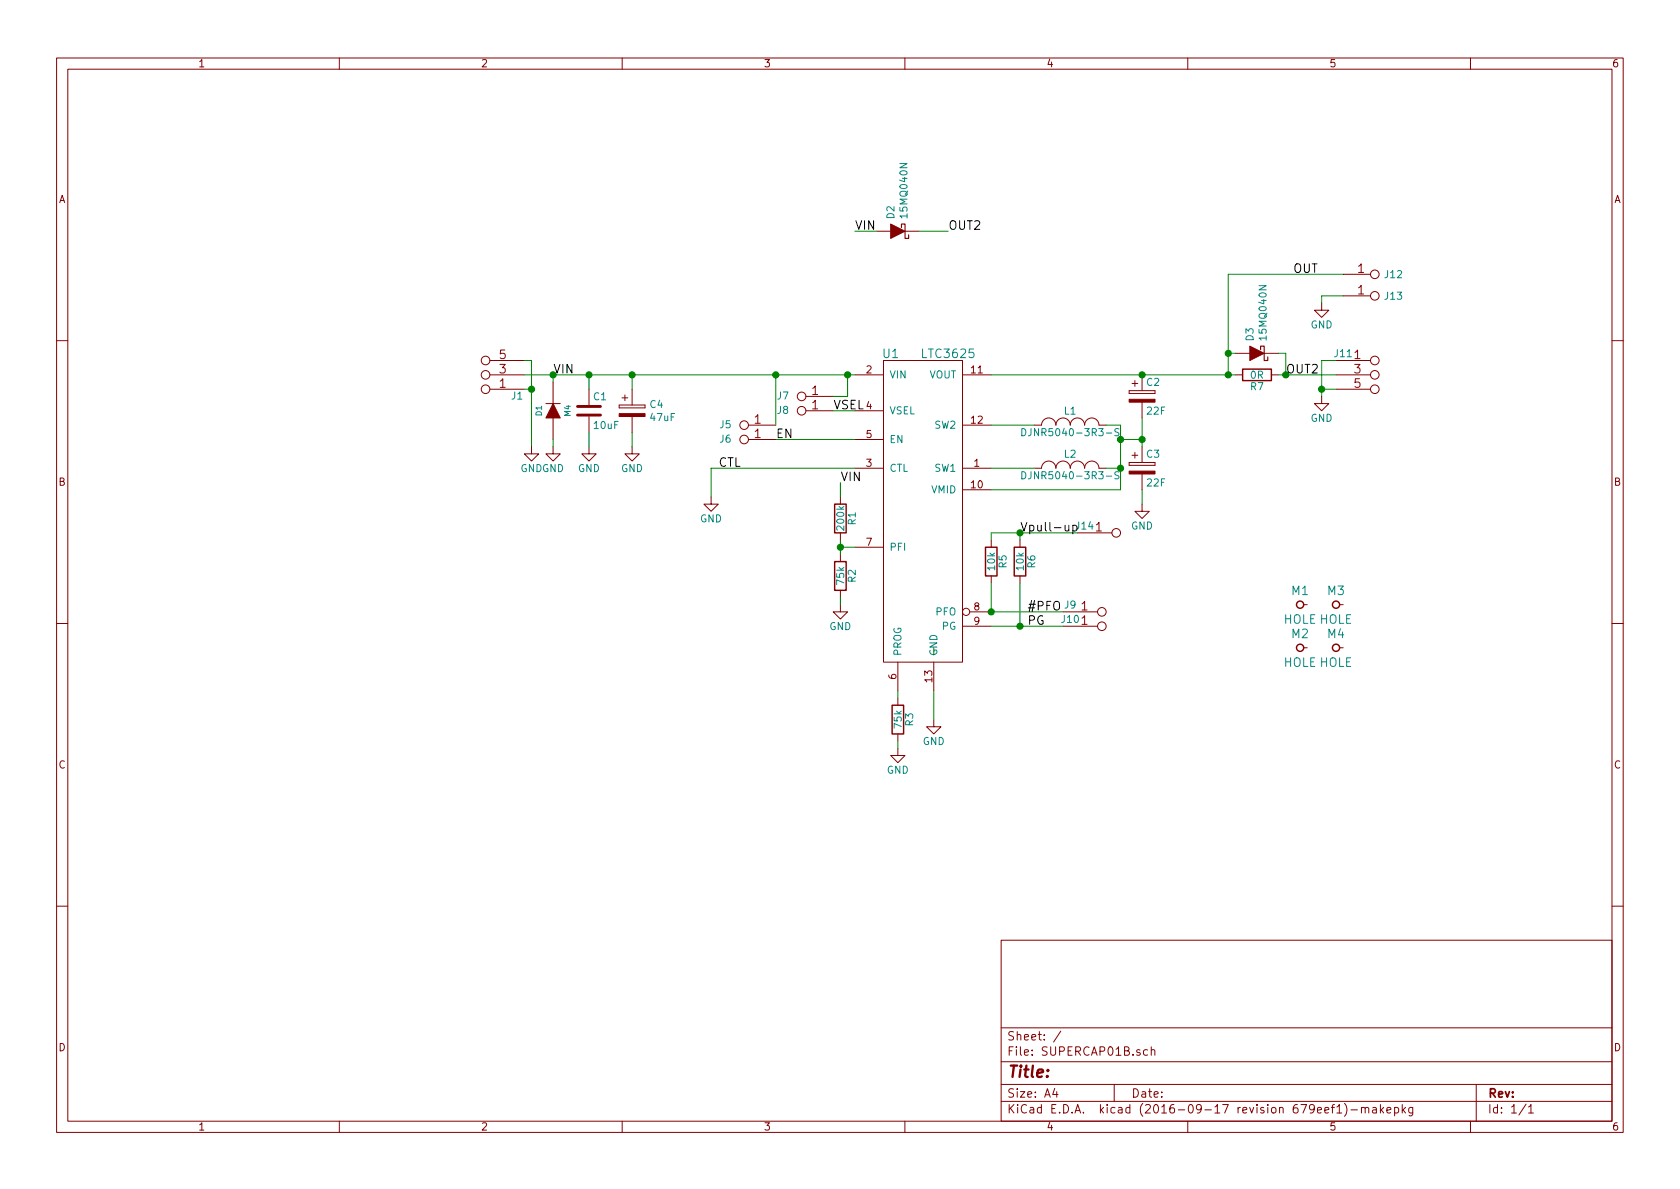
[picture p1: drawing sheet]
EESchema Schematic File Version 2
LIBS:power
LIBS:device
LIBS:transistors
LIBS:conn
LIBS:linear
LIBS:regul
LIBS:74xx
LIBS:cmos4000
LIBS:adc-dac
LIBS:memory
LIBS:microcontrollers
LIBS:dsp
LIBS:microchip
LIBS:analog_switches
LIBS:motorola
LIBS:texas
LIBS:intel
LIBS:audio
LIBS:interface
LIBS:digital-audio
LIBS:philips
LIBS:display
LIBS:cypress
LIBS:siliconi
LIBS:opto
LIBS:atmel
LIBS:contrib
LIBS:valves
LIBS:MLAB_BATERY
LIBS:MLAB_CONNECTORS
LIBS:MLAB_D
LIBS:MLAB_HEADER
LIBS:MLAB_IO
LIBS:MLAB_Jumpers
LIBS:MLAB_MECHANICAL
LIBS:MLAB_SW
LIBS:MLAB_T
LIBS:MLAB_U
LIBS:SUPERCAP01B-cache
EELAYER 25 0
EELAYER END
$Descr A4 11693 8268
encoding utf-8
Sheet 1 1
Title ""
Date ""
Rev ""
Comp ""
Comment1 ""
Comment2 ""
Comment3 ""
Comment4 ""
$EndDescr
$Comp
L LTC3625 U1
U 1 1
P 6400 3350
F 0 "U1" H 6200 4250 60  0000 C CNN
F 1 "LTC3625" H 6600 4250 60  0000 C CNN
F 2 "Mlab_IO:DFN-12-1EP_3x4mm_Pitch0.5mm" H 6950 2600 60  0001 C CNN
F 3 "" H 6950 2600 60  0000 C CNN
	1    6400 3350
	1    0    0    -1  
$EndComp
$Comp
L JUMP_3X2 J1
U 1 1
P 3250 2550
F 0 "J1" H 2900 2750 50  0000 C CNN
F 1 "JUMP_3X2" V 3250 2600 40  0001 C CNN
F 2 "Mlab_Pin_Headers:Straight_2x03" H 3250 2550 60  0001 C CNN
F 3 "" H 3250 2550 60  0000 C CNN
	1    3250 2550
	-1   0    0    1   
$EndComp
$Comp
L DIODE D1
U 1 1
P 3850 2850
F 0 "D1" H 3850 2950 40  0000 C CNN
F 1 "M4" H 3850 2750 40  0000 C CNN
F 2 "Mlab_D:SMA_Standard" H 3850 2850 60  0001 C CNN
F 3 "" H 3850 2850 60  0000 C CNN
	1    3850 2850
	0    -1   -1   0   
$EndComp
$Comp
L C C1
U 1 1
P 4100 2850
F 0 "C1" H 4125 2950 50  0000 L CNN
F 1 "10uF" H 4125 2750 50  0000 L CNN
F 2 "Mlab_R:SMD-0805" H 4138 2700 50  0001 C CNN
F 3 "" H 4100 2850 50  0000 C CNN
	1    4100 2850
	1    0    0    -1  
$EndComp
$Comp
L CP C3
U 1 1
P 7950 3250
F 0 "C3" H 7975 3350 50  0000 L CNN
F 1 "22F" H 7975 3150 50  0000 L CNN
F 2 "Mlab_C:C_Radial_D16_L25_P7.5" H 7988 3100 50  0001 C CNN
F 3 "" H 7950 3250 50  0000 C CNN
	1    7950 3250
	1    0    0    -1  
$EndComp
$Comp
L GND #PWR01
U 1 1
P 4950 3450
F 0 "#PWR01" H 4950 3200 50  0001 C CNN
F 1 "GND" H 4950 3300 50  0000 C CNN
F 2 "" H 4950 3450 50  0000 C CNN
F 3 "" H 4950 3450 50  0000 C CNN
	1    4950 3450
	1    0    0    -1  
$EndComp
Wire Wire Line
	4950 3250 5950 3250
$Comp
L CONN1_1 J7
U 1 1
P 5500 2700
F 0 "J7" H 5550 2750 50  0000 C CNN
F 1 "CONN1_1" H 5600 2650 40  0001 C CNN
F 2 "Mlab_Pin_Headers:Straight_1x01" H 5550 2650 60  0001 C CNN
F 3 "" H 5550 2650 60  0000 C CNN
	1    5500 2700
	-1   0    0    1   
$EndComp
$Comp
L CONN1_1 J8
U 1 1
P 5500 2800
F 0 "J8" H 5550 2850 50  0000 C CNN
F 1 "CONN1_1" H 5600 2750 40  0001 C CNN
F 2 "Mlab_Pin_Headers:Straight_1x01" H 5550 2750 60  0001 C CNN
F 3 "" H 5550 2750 60  0000 C CNN
	1    5500 2800
	-1   0    0    1   
$EndComp
$Comp
L CONN1_1 J6
U 1 1
P 5100 3000
F 0 "J6" H 5150 3050 50  0000 C CNN
F 1 "CONN1_1" H 5200 2950 40  0001 C CNN
F 2 "Mlab_Pin_Headers:Straight_1x01" H 5150 2950 60  0001 C CNN
F 3 "" H 5150 2950 60  0000 C CNN
	1    5100 3000
	-1   0    0    1   
$EndComp
$Comp
L CONN1_1 J5
U 1 1
P 5100 2900
F 0 "J5" H 5150 2950 50  0000 C CNN
F 1 "CONN1_1" H 5200 2850 40  0001 C CNN
F 2 "Mlab_Pin_Headers:Straight_1x01" H 5150 2850 60  0001 C CNN
F 3 "" H 5150 2850 60  0000 C CNN
	1    5100 2900
	-1   0    0    1   
$EndComp
Wire Wire Line
	5800 2850 5950 2850
Wire Wire Line
	5950 3050 5400 3050
Wire Wire Line
	3650 2600 5950 2600
$Comp
L GND #PWR02
U 1 1
P 3850 3100
F 0 "#PWR02" H 3850 2850 50  0001 C CNN
F 1 "GND" H 3850 2950 50  0000 C CNN
F 2 "" H 3850 3100 50  0000 C CNN
F 3 "" H 3850 3100 50  0000 C CNN
	1    3850 3100
	1    0    0    -1  
$EndComp
$Comp
L GND #PWR03
U 1 1
P 4100 3100
F 0 "#PWR03" H 4100 2850 50  0001 C CNN
F 1 "GND" H 4100 2950 50  0000 C CNN
F 2 "" H 4100 3100 50  0000 C CNN
F 3 "" H 4100 3100 50  0000 C CNN
	1    4100 3100
	1    0    0    -1  
$EndComp
Wire Wire Line
	4100 3100 4100 3000
Wire Wire Line
	3850 3100 3850 3050
Connection ~ 3850 2600
Wire Wire Line
	4100 2700 4100 2600
Connection ~ 4100 2600
Wire Wire Line
	3650 2500 3700 2500
Wire Wire Line
	3700 2500 3700 3100
Wire Wire Line
	3650 2700 3700 2700
Connection ~ 3700 2700
$Comp
L GND #PWR04
U 1 1
P 3700 3100
F 0 "#PWR04" H 3700 2850 50  0001 C CNN
F 1 "GND" H 3700 2950 50  0000 C CNN
F 2 "" H 3700 3100 50  0000 C CNN
F 3 "" H 3700 3100 50  0000 C CNN
	1    3700 3100
	1    0    0    -1  
$EndComp
Wire Wire Line
	5400 2950 5400 2600
Connection ~ 5400 2600
Wire Wire Line
	5900 2750 5900 2600
Connection ~ 5900 2600
Wire Wire Line
	4950 3250 4950 3450
Text Label 5000 3250 0    60   ~ 0
CTL
Text Label 5400 3050 0    60   ~ 0
EN
Text Label 5800 2850 0    60   ~ 0
VSEL
Wire Wire Line
	5900 2750 5800 2750
Text Label 3850 2600 0    60   ~ 0
VIN
$Comp
L R R2
U 1 1
P 5850 4000
F 0 "R2" V 5930 4000 50  0000 C CNN
F 1 "75k" V 5850 4000 50  0000 C CNN
F 2 "Mlab_R:SMD-0805" V 5780 4000 50  0001 C CNN
F 3 "" H 5850 4000 50  0000 C CNN
	1    5850 4000
	1    0    0    -1  
$EndComp
$Comp
L R R1
U 1 1
P 5850 3600
F 0 "R1" V 5930 3600 50  0000 C CNN
F 1 "200k" V 5850 3600 50  0000 C CNN
F 2 "Mlab_R:SMD-0805" V 5780 3600 50  0001 C CNN
F 3 "" H 5850 3600 50  0000 C CNN
	1    5850 3600
	1    0    0    -1  
$EndComp
Wire Wire Line
	5850 3450 5850 3350
Text Label 5850 3350 0    60   ~ 0
VIN
$Comp
L GND #PWR05
U 1 1
P 5850 4200
F 0 "#PWR05" H 5850 3950 50  0001 C CNN
F 1 "GND" H 5850 4050 50  0000 C CNN
F 2 "" H 5850 4200 50  0000 C CNN
F 3 "" H 5850 4200 50  0000 C CNN
	1    5850 4200
	1    0    0    -1  
$EndComp
Wire Wire Line
	5850 4200 5850 4150
Wire Wire Line
	5850 3850 5850 3750
Wire Wire Line
	5950 3800 5850 3800
Connection ~ 5850 3800
$Comp
L GND #PWR06
U 1 1
P 6250 5200
F 0 "#PWR06" H 6250 4950 50  0001 C CNN
F 1 "GND" H 6250 5050 50  0000 C CNN
F 2 "" H 6250 5200 50  0000 C CNN
F 3 "" H 6250 5200 50  0000 C CNN
	1    6250 5200
	1    0    0    -1  
$EndComp
$Comp
L GND #PWR07
U 1 1
P 6500 5000
F 0 "#PWR07" H 6500 4750 50  0001 C CNN
F 1 "GND" H 6500 4850 50  0000 C CNN
F 2 "" H 6500 5000 50  0000 C CNN
F 3 "" H 6500 5000 50  0000 C CNN
	1    6500 5000
	1    0    0    -1  
$EndComp
Wire Wire Line
	6500 4550 6500 4500
$Comp
L INDUCTOR_SMALL L1
U 1 1
P 7450 2950
F 0 "L1" H 7450 3050 50  0000 C CNN
F 1 "DJNR5040-3R3-S" H 7450 2900 50  0000 C CNN
F 2 "Mlab_L:DJNR5040" H 7450 2950 50  0001 C CNN
F 3 "" H 7450 2950 50  0000 C CNN
	1    7450 2950
	1    0    0    -1  
$EndComp
$Comp
L INDUCTOR_SMALL L2
U 1 1
P 7450 3250
F 0 "L2" H 7450 3350 50  0000 C CNN
F 1 "DJNR5040-3R3-S" H 7450 3200 50  0000 C CNN
F 2 "Mlab_L:DJNR5040" H 7450 3250 50  0001 C CNN
F 3 "" H 7450 3250 50  0000 C CNN
	1    7450 3250
	1    0    0    -1  
$EndComp
$Comp
L CP C2
U 1 1
P 7950 2750
F 0 "C2" H 7975 2850 50  0000 L CNN
F 1 "22F" H 7975 2650 50  0000 L CNN
F 2 "Mlab_C:C_Radial_D16_L25_P7.5" H 7988 2600 50  0001 C CNN
F 3 "" H 7950 2750 50  0000 C CNN
	1    7950 2750
	1    0    0    -1  
$EndComp
Wire Wire Line
	6900 3250 7200 3250
Wire Wire Line
	6900 2950 7200 2950
Wire Wire Line
	7700 2950 7800 2950
Wire Wire Line
	7800 2950 7800 3400
Wire Wire Line
	7800 3050 7950 3050
Wire Wire Line
	7800 3250 7700 3250
Connection ~ 7800 3050
Wire Wire Line
	7950 2900 7950 3100
Connection ~ 7950 3050
$Comp
L GND #PWR08
U 1 1
P 7950 3500
F 0 "#PWR08" H 7950 3250 50  0001 C CNN
F 1 "GND" H 7950 3350 50  0000 C CNN
F 2 "" H 7950 3500 50  0000 C CNN
F 3 "" H 7950 3500 50  0000 C CNN
	1    7950 3500
	1    0    0    -1  
$EndComp
Wire Wire Line
	7800 3400 6900 3400
Connection ~ 7800 3250
Wire Wire Line
	7950 3400 7950 3500
$Comp
L JUMP_2x1 J9
U 1 1
P 7800 4400
F 0 "J9" H 7450 4600 50  0000 C CNN
F 1 "JUMP_2x1" V 7800 4550 40  0001 C CNN
F 2 "Mlab_Pin_Headers:Straight_2x01" H 7800 4400 60  0001 C CNN
F 3 "" H 7800 4400 60  0000 C CNN
	1    7800 4400
	1    0    0    -1  
$EndComp
$Comp
L JUMP_2x1 J10
U 1 1
P 7800 4500
F 0 "J10" H 7450 4700 50  0000 C CNN
F 1 "JUMP_2x1" V 7800 4650 40  0001 C CNN
F 2 "Mlab_Pin_Headers:Straight_2x01" H 7800 4500 60  0001 C CNN
F 3 "" H 7800 4500 60  0000 C CNN
	1    7800 4500
	1    0    0    -1  
$EndComp
Wire Wire Line
	6900 4250 7400 4250
Wire Wire Line
	6900 4350 7400 4350
Text Label 7150 4250 0    60   ~ 0
#PFO
Text Label 7150 4350 0    60   ~ 0
PG
$Comp
L JUMP_3X2 J11
U 1 1
P 9700 2650
F 0 "J11" H 9350 2850 50  0000 C CNN
F 1 "JUMP_3X2" V 9700 2700 40  0001 C CNN
F 2 "Mlab_Pin_Headers:Straight_2x03" H 9700 2650 60  0001 C CNN
F 3 "" H 9700 2650 60  0000 C CNN
	1    9700 2650
	1    0    0    -1  
$EndComp
Connection ~ 7950 2600
$Comp
L GND #PWR09
U 1 1
P 9200 2750
F 0 "#PWR09" H 9200 2500 50  0001 C CNN
F 1 "GND" H 9200 2600 50  0000 C CNN
F 2 "" H 9200 2750 50  0000 C CNN
F 3 "" H 9200 2750 50  0000 C CNN
	1    9200 2750
	1    0    0    -1  
$EndComp
Wire Wire Line
	9300 2500 9200 2500
Wire Wire Line
	9200 2500 9200 2750
Wire Wire Line
	9300 2700 9200 2700
Connection ~ 9200 2700
$Comp
L HOLE M1
U 1 1
P 9050 4200
F 0 "M1" H 9050 4300 60  0000 C CNN
F 1 "HOLE" H 9050 4100 60  0000 C CNN
F 2 "Mlab_Mechanical:MountingHole_3mm" H 9050 4200 60  0001 C CNN
F 3 "" H 9050 4200 60  0000 C CNN
	1    9050 4200
	1    0    0    -1  
$EndComp
$Comp
L HOLE M3
U 1 1
P 9300 4200
F 0 "M3" H 9300 4300 60  0000 C CNN
F 1 "HOLE" H 9300 4100 60  0000 C CNN
F 2 "Mlab_Mechanical:MountingHole_3mm" H 9300 4200 60  0001 C CNN
F 3 "" H 9300 4200 60  0000 C CNN
	1    9300 4200
	1    0    0    -1  
$EndComp
$Comp
L HOLE M2
U 1 1
P 9050 4500
F 0 "M2" H 9050 4600 60  0000 C CNN
F 1 "HOLE" H 9050 4400 60  0000 C CNN
F 2 "Mlab_Mechanical:MountingHole_3mm" H 9050 4500 60  0001 C CNN
F 3 "" H 9050 4500 60  0000 C CNN
	1    9050 4500
	1    0    0    -1  
$EndComp
$Comp
L HOLE M4
U 1 1
P 9300 4500
F 0 "M4" H 9300 4600 60  0000 C CNN
F 1 "HOLE" H 9300 4400 60  0000 C CNN
F 2 "Mlab_Mechanical:MountingHole_3mm" H 9300 4500 60  0001 C CNN
F 3 "" H 9300 4500 60  0000 C CNN
	1    9300 4500
	1    0    0    -1  
$EndComp
Wire Wire Line
	3850 2650 3850 2600
$Comp
L CONN1_1 J12
U 1 1
P 9650 1950
F 0 "J12" H 9700 2000 50  0000 C CNN
F 1 "CONN1_1" H 9750 1900 40  0001 C CNN
F 2 "Mlab_CON:WAGO256" H 9700 1900 60  0001 C CNN
F 3 "" H 9700 1900 60  0000 C CNN
	1    9650 1950
	1    0    0    -1  
$EndComp
$Comp
L CONN1_1 J13
U 1 1
P 9650 2100
F 0 "J13" H 9700 2150 50  0000 C CNN
F 1 "CONN1_1" H 9750 2050 40  0001 C CNN
F 2 "Mlab_CON:WAGO256" H 9700 2050 60  0001 C CNN
F 3 "" H 9700 2050 60  0000 C CNN
	1    9650 2100
	1    0    0    -1  
$EndComp
$Comp
L GND #PWR010
U 1 1
P 9200 2100
F 0 "#PWR010" H 9200 1850 50  0001 C CNN
F 1 "GND" H 9200 1950 50  0000 C CNN
F 2 "" H 9200 2100 50  0000 C CNN
F 3 "" H 9200 2100 50  0000 C CNN
	1    9200 2100
	1    0    0    -1  
$EndComp
Wire Wire Line
	9350 2050 9200 2050
Wire Wire Line
	9200 2050 9200 2100
Wire Wire Line
	8550 1900 9350 1900
Text Label 9000 1900 0    60   ~ 0
OUT
$Comp
L D_Schottky D2
U 1 1
P 6250 1600
F 0 "D2" V 6296 1521 50  0000 R CNN
F 1 "15MQ040N" V 6205 1521 50  0000 R CNN
F 2 "Mlab_D:Diode-SMA_Standard" H 6250 1600 50  0001 C CNN
F 3 "" H 6250 1600 50  0000 C CNN
	1    6250 1600
	-1   0    0    1   
$EndComp
Wire Wire Line
	6100 1600 5950 1600
Wire Wire Line
	6400 1600 6600 1600
Text Label 5950 1600 0    60   ~ 0
VIN
$Comp
L R R7
U 1 1
P 8750 2600
F 0 "R7" V 8830 2600 50  0000 C CNN
F 1 "0R" V 8750 2600 50  0000 C CNN
F 2 "Mlab_R:SMD-1206" V 8680 2600 50  0001 C CNN
F 3 "" H 8750 2600 50  0000 C CNN
	1    8750 2600
	0    1    1    0   
$EndComp
$Comp
L D_Schottky D3
U 1 1
P 8750 2450
F 0 "D3" V 8796 2371 50  0000 R CNN
F 1 "15MQ040N" V 8705 2371 50  0000 R CNN
F 2 "Mlab_D:Diode-SMA_Standard" H 8750 2450 50  0001 C CNN
F 3 "" H 8750 2450 50  0000 C CNN
	1    8750 2450
	-1   0    0    1   
$EndComp
Wire Wire Line
	6900 2600 8600 2600
Wire Wire Line
	8900 2600 9300 2600
Wire Wire Line
	8600 2450 8550 2450
Wire Wire Line
	8550 1900 8550 2600
Connection ~ 8550 2600
Connection ~ 8550 2450
$Comp
L R R5
U 1 1
P 6900 3900
F 0 "R5" V 6980 3900 50  0000 C CNN
F 1 "10k" V 6900 3900 50  0000 C CNN
F 2 "Mlab_R:SMD-0805" V 6830 3900 50  0001 C CNN
F 3 "" H 6900 3900 50  0000 C CNN
	1    6900 3900
	1    0    0    -1  
$EndComp
$Comp
L R R6
U 1 1
P 7100 3900
F 0 "R6" V 7180 3900 50  0000 C CNN
F 1 "10k" V 7100 3900 50  0000 C CNN
F 2 "Mlab_R:SMD-0805" V 7030 3900 50  0001 C CNN
F 3 "" H 7100 3900 50  0000 C CNN
	1    7100 3900
	1    0    0    -1  
$EndComp
Wire Wire Line
	7100 4350 7100 4050
Connection ~ 7100 4350
Wire Wire Line
	6900 4050 6900 4250
Connection ~ 6900 4250
$Comp
L JUMP_2x1 J14
U 1 1
P 7900 3850
F 0 "J14" H 7550 4050 50  0000 C CNN
F 1 "JUMP_2x1" V 7900 4000 40  0001 C CNN
F 2 "Mlab_Pin_Headers:Straight_2x01" H 7900 3850 60  0001 C CNN
F 3 "" H 7900 3850 60  0000 C CNN
	1    7900 3850
	1    0    0    -1  
$EndComp
Wire Wire Line
	6900 3750 6900 3700
Wire Wire Line
	6900 3700 7500 3700
Wire Wire Line
	7100 3750 7100 3700
Connection ~ 7100 3700
Text Label 7100 3700 0    60   ~ 0
Vpull-up
$Comp
L GND #PWR011
U 1 1
P 4400 3100
F 0 "#PWR011" H 4400 2850 50  0001 C CNN
F 1 "GND" H 4400 2950 50  0000 C CNN
F 2 "" H 4400 3100 50  0000 C CNN
F 3 "" H 4400 3100 50  0000 C CNN
	1    4400 3100
	1    0    0    -1  
$EndComp
Wire Wire Line
	4400 2700 4400 2600
Connection ~ 4400 2600
Wire Wire Line
	4400 3000 4400 3100
$Comp
L R R3
U 1 1
P 6250 5000
F 0 "R3" V 6330 5000 50  0000 C CNN
F 1 "75k" V 6250 5000 50  0000 C CNN
F 2 "Mlab_R:SMD-0805" V 6180 5000 50  0001 C CNN
F 3 "" H 6250 5000 50  0000 C CNN
	1    6250 5000
	1    0    0    -1  
$EndComp
Wire Wire Line
	6250 5200 6250 5150
Wire Wire Line
	6250 4850 6250 4800
Wire Wire Line
	6500 4800 6500 5000
Text Label 8950 2600 0    60   ~ 0
OUT2
Wire Wire Line
	8950 2450 8950 2600
Connection ~ 8950 2600
Wire Wire Line
	8900 2450 8950 2450
Text Label 6600 1600 0    60   ~ 0
OUT2
$Comp
L CP C4
U 1 1
P 4400 2850
F 0 "C4" H 4518 2896 50  0000 L CNN
F 1 "47uF" H 4518 2805 50  0000 L CNN
F 2 "Mlab_C:TantalC_SizeC_Reflow" H 4438 2700 50  0001 C CNN
F 3 "" H 4400 2850 50  0000 C CNN
	1    4400 2850
	1    0    0    -1  
$EndComp
$EndSCHEMATC
